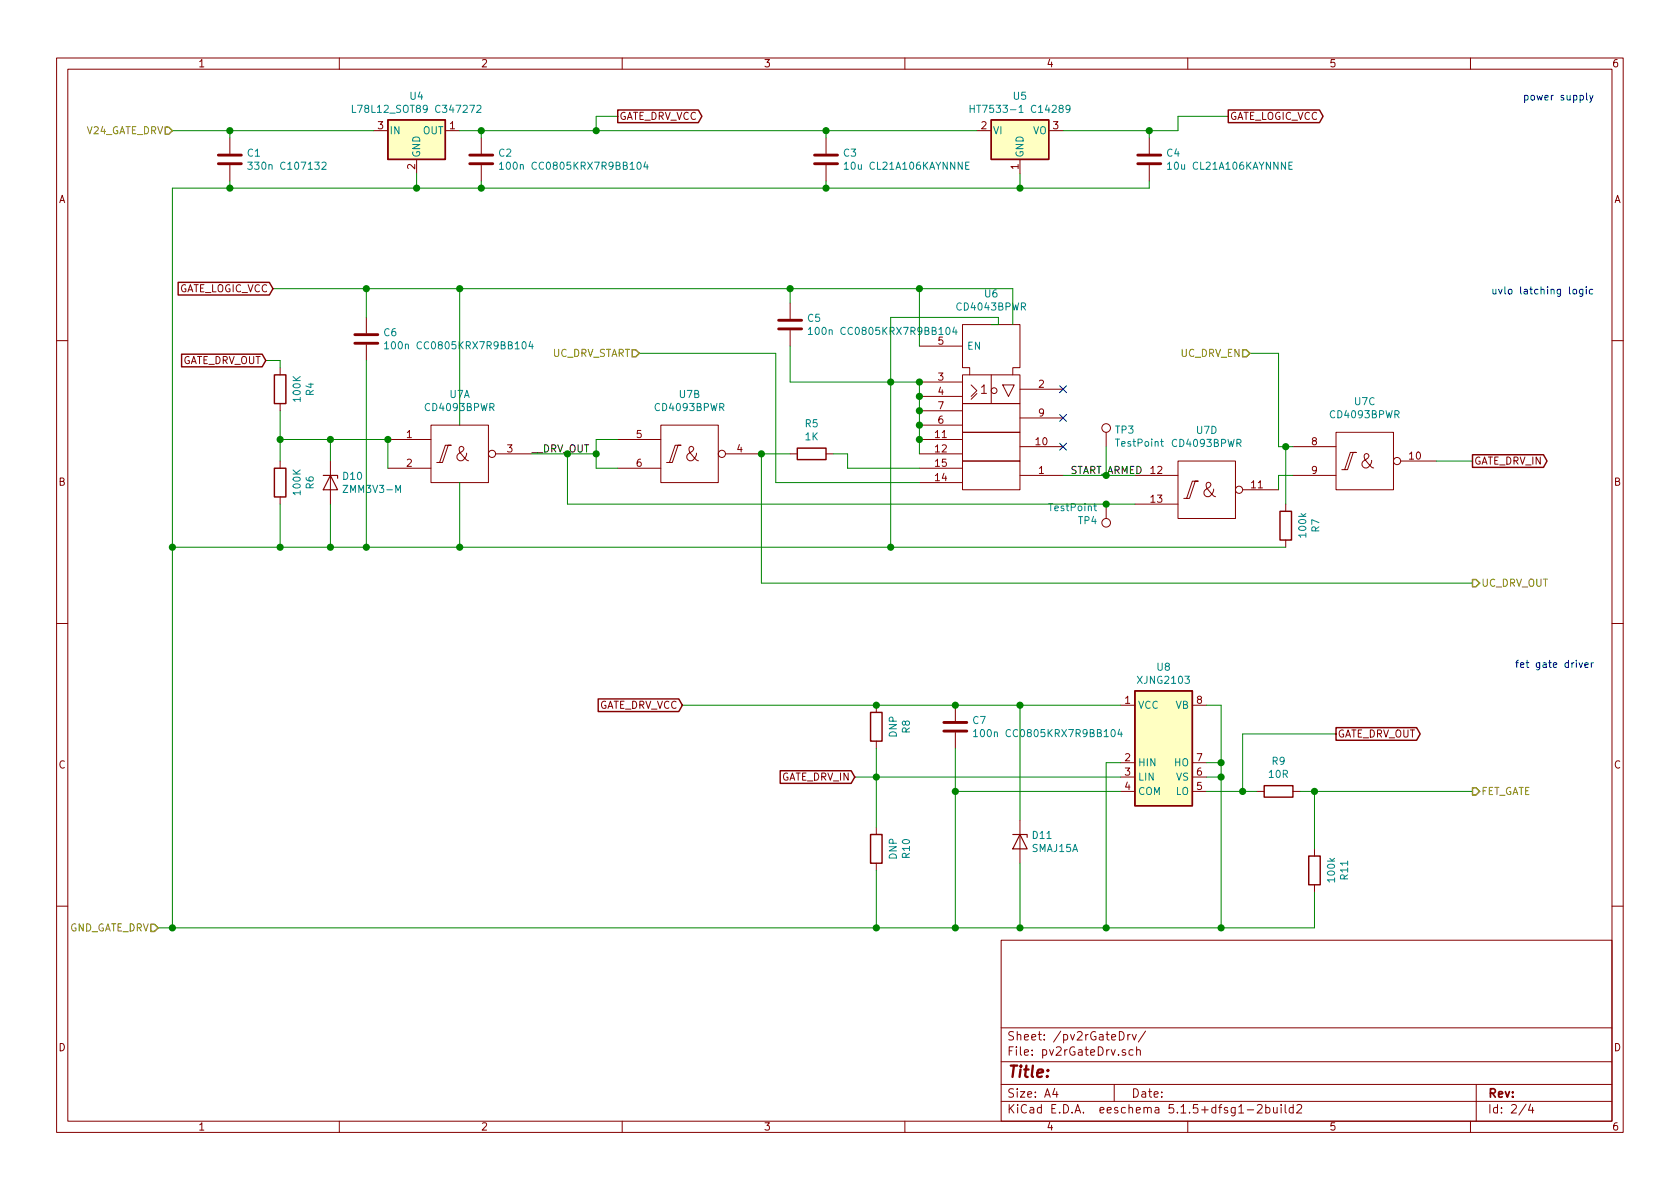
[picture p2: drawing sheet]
EESchema Schematic File Version 4
EELAYER 30 0
EELAYER END
$Descr A4 11693 8268
encoding utf-8
Sheet 2 4
Title ""
Date ""
Rev ""
Comp ""
Comment1 ""
Comment2 ""
Comment3 ""
Comment4 ""
$EndDescr
$Comp
L Device:R R?
U 1 1
P 8900 5500
AR Path="/640682D8" Ref="R?"  Part="1" 
AR Path="/63FA16CC/640682D8" Ref="R9"  Part="1" 
F 0 "R9" V 9107 5500 50  0000 C CNN
F 1 "10R" V 9016 5500 50  0000 C CNN
F 2 "Resistor_SMD:R_0805_2012Metric" V 8830 5500 50  0001 C CNN
F 3 "~" H 8900 5500 50  0001 C CNN
	1    8900 5500
	0    -1   -1   0   
$EndComp
Wire Wire Line
	9050 5500 9150 5500
$Comp
L Device:R R?
U 1 1
P 9150 6050
AR Path="/640682DF" Ref="R?"  Part="1" 
AR Path="/63FA16CC/640682DF" Ref="R11"  Part="1" 
F 0 "R11" V 9357 6050 50  0000 C CNN
F 1 "100k" V 9266 6050 50  0000 C CNN
F 2 "Resistor_SMD:R_0805_2012Metric" V 9080 6050 50  0001 C CNN
F 3 "~" H 9150 6050 50  0001 C CNN
	1    9150 6050
	1    0    0    -1  
$EndComp
Wire Wire Line
	8500 5300 8500 5400
Connection ~ 8500 5300
Wire Wire Line
	8400 5300 8500 5300
Wire Wire Line
	8500 5400 8500 6450
Connection ~ 8500 5400
Wire Wire Line
	8400 5400 8500 5400
Wire Wire Line
	8500 4900 8500 5300
Wire Wire Line
	8400 4900 8500 4900
Wire Wire Line
	7700 5300 7700 6450
Wire Wire Line
	7800 5300 7700 5300
Wire Wire Line
	8400 5500 8650 5500
Wire Wire Line
	6650 5500 6650 5200
Wire Wire Line
	7800 5500 6650 5500
Wire Wire Line
	6650 4900 7100 4900
$Comp
L Device:C C?
U 1 1
P 6650 5050
AR Path="/640682F3" Ref="C?"  Part="1" 
AR Path="/63FA16CC/640682F3" Ref="C7"  Part="1" 
F 0 "C7" H 6765 5096 50  0000 L CNN
F 1 "100n CC0805KRX7R9BB104 " H 6765 5005 50  0000 L CNN
F 2 "Capacitor_SMD:C_0805_2012Metric" H 6688 4900 50  0001 C CNN
F 3 "~" H 6650 5050 50  0001 C CNN
	1    6650 5050
	1    0    0    -1  
$EndComp
$Comp
L Driver_FET:FAN7842 U?
U 1 1
P 8100 5200
AR Path="/640682F9" Ref="U?"  Part="1" 
AR Path="/63FA16CC/640682F9" Ref="U8"  Part="1" 
F 0 "U8" H 8100 5767 50  0000 C CNN
F 1 "XJNG2103" H 8100 5676 50  0000 C CNN
F 2 "Package_SO:SOIC-8_3.9x4.9mm_P1.27mm" H 8100 4700 50  0001 C CNN
F 3 "https://jlcpcb.com/partdetail/3105813-XJNG2103/C2887735" H 8100 5200 50  0001 C CNN
	1    8100 5200
	1    0    0    -1  
$EndComp
Wire Wire Line
	9150 5900 9150 5500
Connection ~ 9150 5500
Text GLabel 4750 4900 0    50   Input ~ 0
GATE_DRV_VCC
Connection ~ 6650 4900
Wire Wire Line
	6650 5500 6650 6450
Connection ~ 6650 5500
Text GLabel 5950 5400 0    50   Input ~ 0
GATE_DRV_IN
Wire Wire Line
	6100 5400 7800 5400
Wire Wire Line
	4750 4900 6100 4900
$Comp
L Device:R R?
U 1 1
P 6100 5050
AR Path="/64068309" Ref="R?"  Part="1" 
AR Path="/63FA16CC/64068309" Ref="R8"  Part="1" 
F 0 "R8" V 6307 5050 50  0000 C CNN
F 1 "DNP" V 6216 5050 50  0000 C CNN
F 2 "Resistor_SMD:R_0805_2012Metric" V 6030 5050 50  0001 C CNN
F 3 "~" H 6100 5050 50  0001 C CNN
	1    6100 5050
	1    0    0    -1  
$EndComp
Connection ~ 6100 4900
Wire Wire Line
	6100 4900 6650 4900
Wire Wire Line
	6100 5200 6100 5400
Connection ~ 6100 5400
Connection ~ 7100 4900
Wire Wire Line
	7100 4900 7800 4900
Wire Wire Line
	7100 6000 7100 6450
Connection ~ 6650 6450
Wire Wire Line
	6650 6450 7100 6450
Connection ~ 7100 6450
Wire Wire Line
	7100 6450 7700 6450
Connection ~ 7700 6450
Wire Wire Line
	7700 6450 8500 6450
Wire Wire Line
	8500 6450 9150 6450
Wire Wire Line
	9150 6450 9150 6200
Connection ~ 8500 6450
$Comp
L Regulator_Linear:L78L12_SOT89 U?
U 1 1
P 2900 900
AR Path="/6406831F" Ref="U?"  Part="1" 
AR Path="/63FA16CC/6406831F" Ref="U4"  Part="1" 
F 0 "U4" H 2900 1142 50  0000 C CNN
F 1 "L78L12_SOT89 C347272" H 2900 1051 50  0000 C CNN
F 2 "Package_TO_SOT_SMD:SOT-89-3" H 2900 1100 50  0001 C CIN
F 3 "http://www.st.com/content/ccc/resource/technical/document/datasheet/15/55/e5/aa/23/5b/43/fd/CD00000446.pdf/files/CD00000446.pdf/jcr:content/translations/en.CD00000446.pdf" H 2900 850 50  0001 C CNN
	1    2900 900 
	1    0    0    -1  
$EndComp
$Comp
L Device:C C?
U 1 1
P 3350 1100
AR Path="/64068325" Ref="C?"  Part="1" 
AR Path="/63FA16CC/64068325" Ref="C2"  Part="1" 
F 0 "C2" H 3465 1146 50  0000 L CNN
F 1 "100n CC0805KRX7R9BB104 " H 3465 1055 50  0000 L CNN
F 2 "Capacitor_SMD:C_0805_2012Metric" H 3388 950 50  0001 C CNN
F 3 "~" H 3350 1100 50  0001 C CNN
	1    3350 1100
	1    0    0    -1  
$EndComp
$Comp
L Device:C C?
U 1 1
P 1600 1100
AR Path="/6406832B" Ref="C?"  Part="1" 
AR Path="/63FA16CC/6406832B" Ref="C1"  Part="1" 
F 0 "C1" H 1715 1146 50  0000 L CNN
F 1 "330n C107132" H 1715 1055 50  0000 L CNN
F 2 "Capacitor_SMD:C_0805_2012Metric" H 1638 950 50  0001 C CNN
F 3 "~" H 1600 1100 50  0001 C CNN
	1    1600 1100
	1    0    0    -1  
$EndComp
Wire Wire Line
	1600 950  1600 900 
Wire Wire Line
	1600 900  2600 900 
Wire Wire Line
	3200 900  3350 900 
Wire Wire Line
	3350 950  3350 900 
Connection ~ 3350 900 
Wire Wire Line
	3350 1250 3350 1300
Wire Wire Line
	3350 1300 2900 1300
Wire Wire Line
	1600 1300 1600 1250
Wire Wire Line
	2900 1200 2900 1300
Connection ~ 2900 1300
Wire Wire Line
	2900 1300 1600 1300
Wire Wire Line
	1600 1300 1200 1300
Connection ~ 1600 1300
Wire Wire Line
	1600 900  1200 900 
Connection ~ 1600 900 
Text GLabel 4300 800  2    50   Output ~ 0
GATE_DRV_VCC
$Comp
L Device:D_Zener D?
U 1 1
P 7100 5850
AR Path="/64068344" Ref="D?"  Part="1" 
AR Path="/63FA16CC/64068344" Ref="D11"  Part="1" 
F 0 "D11" V 7054 5929 50  0000 L CNN
F 1 "SMAJ15A" V 7145 5929 50  0000 L CNN
F 2 "Diode_SMD:D_SMA" H 7100 5850 50  0001 C CNN
F 3 "~" H 7100 5850 50  0001 C CNN
	1    7100 5850
	0    1    1    0   
$EndComp
Wire Wire Line
	7100 4900 7100 5700
$Comp
L 4xxx_IEEE:4093 U?
U 1 1
P 3200 3150
AR Path="/6406834F" Ref="U?"  Part="1" 
AR Path="/63FA16CC/6406834F" Ref="U7"  Part="1" 
F 0 "U7" H 3200 3566 50  0000 C CNN
F 1 "CD4093BPWR" H 3200 3475 50  0000 C CNN
F 2 "Package_SO:TSSOP-14_4.4x5mm_P0.65mm" H 3200 3150 50  0001 C CNN
F 3 "" H 3200 3150 50  0001 C CNN
F 4 "X" H 3200 3150 50  0001 C CNN "Spice_Primitive"
F 5 "74HC00" H 3200 3150 50  0001 C CNN "Spice_Model"
F 6 "Y" H 3200 3150 50  0001 C CNN "Spice_Netlist_Enabled"
F 7 "74HC.LIB" H 3200 3150 50  0001 C CNN "Spice_Lib_File"
	1    3200 3150
	1    0    0    -1  
$EndComp
$Comp
L 4xxx_IEEE:4093 U?
U 2 1
P 4800 3150
AR Path="/64068355" Ref="U?"  Part="2" 
AR Path="/63FA16CC/64068355" Ref="U7"  Part="2" 
F 0 "U7" H 4800 3566 50  0000 C CNN
F 1 "CD4093BPWR" H 4800 3475 50  0000 C CNN
F 2 "Package_SO:TSSOP-14_4.4x5mm_P0.65mm" H 4800 3150 50  0001 C CNN
F 3 "" H 4800 3150 50  0001 C CNN
	2    4800 3150
	1    0    0    -1  
$EndComp
$Comp
L 4xxx_IEEE:4093 U?
U 4 1
P 8400 3400
AR Path="/6406835B" Ref="U?"  Part="3" 
AR Path="/63FA16CC/6406835B" Ref="U7"  Part="4" 
F 0 "U7" H 8400 3816 50  0000 C CNN
F 1 "CD4093BPWR" H 8400 3725 50  0000 C CNN
F 2 "Package_SO:TSSOP-14_4.4x5mm_P0.65mm" H 8400 3400 50  0001 C CNN
F 3 "" H 8400 3400 50  0001 C CNN
	4    8400 3400
	1    0    0    -1  
$EndComp
$Comp
L 4xxx_IEEE:4093 U?
U 3 1
P 9500 3200
AR Path="/64068361" Ref="U?"  Part="4" 
AR Path="/63FA16CC/64068361" Ref="U7"  Part="3" 
F 0 "U7" H 9500 3616 50  0000 C CNN
F 1 "CD4093BPWR" H 9500 3525 50  0000 C CNN
F 2 "Package_SO:TSSOP-14_4.4x5mm_P0.65mm" H 9500 3200 50  0001 C CNN
F 3 "" H 9500 3200 50  0001 C CNN
	3    9500 3200
	1    0    0    -1  
$EndComp
Wire Wire Line
	3700 3150 3950 3150
Wire Wire Line
	4150 3150 4150 3050
Wire Wire Line
	4150 3050 4300 3050
Wire Wire Line
	4300 3250 4150 3250
Wire Wire Line
	4150 3250 4150 3150
Connection ~ 4150 3150
Wire Wire Line
	3950 3150 3950 3500
Wire Wire Line
	3950 3500 7700 3500
Connection ~ 3950 3150
Text Label 3700 3150 0    50   ~ 0
__DRV_OUT
$Comp
L 4xxx_IEEE:4043 U?
U 1 1
P 6900 2650
AR Path="/64068376" Ref="U?"  Part="1" 
AR Path="/63FA16CC/64068376" Ref="U6"  Part="1" 
F 0 "U6" H 6900 3266 50  0000 C CNN
F 1 "CD4043BPWR" H 6900 3175 50  0000 C CNN
F 2 "Package_SO:TSSOP-16_4.4x5mm_P0.65mm" H 6900 2650 50  0001 C CNN
F 3 "" H 6900 2650 50  0001 C CNN
F 4 "X" H 6900 2650 50  0001 C CNN "Spice_Primitive"
F 5 "RSFLOP" H 6900 2650 50  0001 C CNN "Spice_Model"
F 6 "Y" H 6900 2650 50  0001 C CNN "Spice_Netlist_Enabled"
F 7 "14 15 1" H 6900 2650 50  0001 C CNN "Spice_Node_Sequence"
F 8 "5Spice.lib" H 6900 2650 50  0001 C CNN "Spice_Lib_File"
	1    6900 2650
	1    0    0    -1  
$EndComp
Wire Wire Line
	5400 2450 5400 3350
Wire Wire Line
	5400 3350 6400 3350
Text Label 7450 3300 0    50   ~ 0
START_ARMED
Wire Wire Line
	8900 3400 8900 3300
Wire Wire Line
	8900 3300 9000 3300
Wire Wire Line
	4450 2450 5400 2450
Wire Wire Line
	8700 2450 8900 2450
Wire Wire Line
	8900 2450 8900 3100
Wire Wire Line
	8900 3100 8950 3100
Wire Wire Line
	3200 3350 3200 3800
Wire Wire Line
	3200 2950 3200 2000
Wire Wire Line
	3200 2000 5500 2000
Wire Wire Line
	7050 2000 7050 2250
Wire Wire Line
	6200 3800 6200 2650
Wire Wire Line
	6200 2200 6950 2200
Wire Wire Line
	6950 2200 6950 2250
Wire Wire Line
	6950 2250 6900 2250
Wire Wire Line
	3200 3800 6200 3800
Wire Wire Line
	2300 3050 2700 3050
Wire Wire Line
	2700 3250 2700 3050
Connection ~ 2700 3050
Wire Wire Line
	6400 2400 6400 2000
Connection ~ 6400 2000
Wire Wire Line
	6400 2000 7050 2000
Wire Wire Line
	6400 2850 6400 2750
Wire Wire Line
	6400 2650 6400 2750
Connection ~ 6400 2750
Wire Wire Line
	6400 2950 6400 3050
Connection ~ 6400 3050
Wire Wire Line
	6400 3050 6400 3150
Wire Wire Line
	6400 2950 6400 2850
Connection ~ 6400 2950
Connection ~ 6400 2850
Wire Wire Line
	6400 2650 6200 2650
Connection ~ 6400 2650
Connection ~ 6200 2650
Wire Wire Line
	6200 2650 6200 2200
NoConn ~ 7400 3100
NoConn ~ 7400 2900
NoConn ~ 7400 2700
Connection ~ 3200 3800
Text GLabel 1900 2000 0    50   Input ~ 0
GATE_LOGIC_VCC
Wire Wire Line
	1900 2000 2550 2000
Connection ~ 3200 2000
Wire Wire Line
	5300 3150 5500 3150
Wire Wire Line
	3950 3150 4150 3150
Text GLabel 9300 5100 2    50   Output ~ 0
GATE_DRV_OUT
Wire Wire Line
	9300 5100 8650 5100
Wire Wire Line
	8650 5100 8650 5500
Connection ~ 8650 5500
Wire Wire Line
	8650 5500 8750 5500
Text GLabel 10250 3200 2    50   Output ~ 0
GATE_DRV_IN
Wire Wire Line
	10000 3200 10250 3200
Wire Wire Line
	6100 5400 5950 5400
$Comp
L Device:D_Zener D?
U 1 1
P 2300 3350
AR Path="/640683BC" Ref="D?"  Part="1" 
AR Path="/63FA16CC/640683BC" Ref="D10"  Part="1" 
F 0 "D10" V 2254 3429 50  0000 L CNN
F 1 "ZMM3V3-M" V 2345 3429 50  0000 L CNN
F 2 "Diode_SMD:D_MiniMELF" H 2300 3350 50  0001 C CNN
F 3 "~" H 2300 3350 50  0001 C CNN
	1    2300 3350
	0    1    1    0   
$EndComp
$Comp
L Device:R R?
U 1 1
P 1950 2700
AR Path="/640683C2" Ref="R?"  Part="1" 
AR Path="/63FA16CC/640683C2" Ref="R4"  Part="1" 
F 0 "R4" V 2157 2700 50  0000 C CNN
F 1 "100K" V 2066 2700 50  0000 C CNN
F 2 "Resistor_SMD:R_0805_2012Metric" V 1880 2700 50  0001 C CNN
F 3 "~" H 1950 2700 50  0001 C CNN
	1    1950 2700
	1    0    0    -1  
$EndComp
$Comp
L Device:R R?
U 1 1
P 1950 3350
AR Path="/640683C8" Ref="R?"  Part="1" 
AR Path="/63FA16CC/640683C8" Ref="R6"  Part="1" 
F 0 "R6" V 2157 3350 50  0000 C CNN
F 1 "100K" V 2066 3350 50  0000 C CNN
F 2 "Resistor_SMD:R_0805_2012Metric" V 1880 3350 50  0001 C CNN
F 3 "~" H 1950 3350 50  0001 C CNN
	1    1950 3350
	1    0    0    -1  
$EndComp
Wire Wire Line
	1950 3500 1950 3800
Connection ~ 1950 3800
Wire Wire Line
	1950 3800 2300 3800
Wire Wire Line
	2300 3500 2300 3800
Connection ~ 2300 3800
Wire Wire Line
	2300 3800 2550 3800
Wire Wire Line
	2300 3200 2300 3050
Wire Wire Line
	2300 3050 1950 3050
Wire Wire Line
	1950 3050 1950 2850
Connection ~ 2300 3050
Wire Wire Line
	1950 3050 1950 3200
Connection ~ 1950 3050
Wire Wire Line
	1950 2550 1950 2500
Wire Wire Line
	1950 2500 1850 2500
Text GLabel 1850 2500 0    50   Input ~ 0
GATE_DRV_OUT
Text HLabel 1100 6450 0    50   Input ~ 0
GND_GATE_DRV
Wire Wire Line
	1100 6450 1200 6450
Text HLabel 10250 5500 2    50   Output ~ 0
FET_GATE
Wire Wire Line
	9150 5500 10250 5500
Text HLabel 4450 2450 0    50   Input ~ 0
UC_DRV_START
Text HLabel 8700 2450 0    50   Input ~ 0
UC_DRV_EN
$Comp
L Device:R R?
U 1 1
P 6100 5900
AR Path="/640B581E" Ref="R?"  Part="1" 
AR Path="/63FA16CC/640B581E" Ref="R10"  Part="1" 
F 0 "R10" V 6307 5900 50  0000 C CNN
F 1 "DNP" V 6216 5900 50  0000 C CNN
F 2 "Resistor_SMD:R_0805_2012Metric" V 6030 5900 50  0001 C CNN
F 3 "~" H 6100 5900 50  0001 C CNN
	1    6100 5900
	1    0    0    -1  
$EndComp
Wire Wire Line
	6100 5750 6100 5400
Wire Wire Line
	6100 6050 6100 6450
Connection ~ 6100 6450
Wire Wire Line
	6100 6450 6650 6450
$Comp
L Regulator_Linear:MCP1703A-3302_SOT89 U5
U 1 1
P 7100 900
F 0 "U5" H 7100 1142 50  0000 C CNN
F 1 "HT7533-1 C14289" H 7100 1051 50  0000 C CNN
F 2 "Package_TO_SOT_SMD:SOT-89-3" H 7100 1100 50  0001 C CNN
F 3 "https://jlcpcb.com/partdetail/HoltekSemicon-HT75331/C14289" H 7100 850 50  0001 C CNN
	1    7100 900 
	1    0    0    -1  
$EndComp
$Comp
L Device:C C?
U 1 1
P 5750 1100
AR Path="/640C357B" Ref="C?"  Part="1" 
AR Path="/63FA16CC/640C357B" Ref="C3"  Part="1" 
F 0 "C3" H 5865 1146 50  0000 L CNN
F 1 "10u CL21A106KAYNNNE" H 5865 1055 50  0000 L CNN
F 2 "Capacitor_SMD:C_0805_2012Metric" H 5788 950 50  0001 C CNN
F 3 "~" H 5750 1100 50  0001 C CNN
	1    5750 1100
	1    0    0    -1  
$EndComp
$Comp
L Device:C C?
U 1 1
P 8000 1100
AR Path="/640C3BE4" Ref="C?"  Part="1" 
AR Path="/63FA16CC/640C3BE4" Ref="C4"  Part="1" 
F 0 "C4" H 8115 1146 50  0000 L CNN
F 1 "10u CL21A106KAYNNNE" H 8115 1055 50  0000 L CNN
F 2 "Capacitor_SMD:C_0805_2012Metric" H 8038 950 50  0001 C CNN
F 3 "~" H 8000 1100 50  0001 C CNN
	1    8000 1100
	1    0    0    -1  
$EndComp
Wire Wire Line
	3350 1300 5750 1300
Wire Wire Line
	8000 1300 8000 1250
Connection ~ 3350 1300
Wire Wire Line
	7100 1200 7100 1300
Connection ~ 7100 1300
Wire Wire Line
	7100 1300 8000 1300
Wire Wire Line
	5750 1250 5750 1300
Connection ~ 5750 1300
Wire Wire Line
	5750 1300 7100 1300
Wire Wire Line
	5750 950  5750 900 
Wire Wire Line
	5750 900  6800 900 
Wire Wire Line
	8000 900  8000 950 
Wire Wire Line
	3350 900  4150 900 
Connection ~ 5750 900 
Wire Wire Line
	4150 800  4150 900 
Wire Wire Line
	4150 800  4300 800 
Connection ~ 4150 900 
Wire Wire Line
	4150 900  5750 900 
Text GLabel 8550 800  2    50   Output ~ 0
GATE_LOGIC_VCC
Wire Wire Line
	7400 900  8000 900 
Text HLabel 1200 900  0    50   Input ~ 0
V24_GATE_DRV
Text HLabel 10250 4050 2    50   Output ~ 0
UC_DRV_OUT
Wire Wire Line
	1200 6450 1200 3800
Wire Wire Line
	1200 3800 1950 3800
Connection ~ 1200 6450
Wire Wire Line
	1200 6450 6100 6450
Wire Wire Line
	1200 3800 1200 1300
Connection ~ 1200 3800
$Comp
L Device:C C?
U 1 1
P 2550 2350
AR Path="/64143CF9" Ref="C?"  Part="1" 
AR Path="/63FA16CC/64143CF9" Ref="C6"  Part="1" 
F 0 "C6" H 2665 2396 50  0000 L CNN
F 1 "100n CC0805KRX7R9BB104 " H 2665 2305 50  0000 L CNN
F 2 "Capacitor_SMD:C_0805_2012Metric" H 2588 2200 50  0001 C CNN
F 3 "~" H 2550 2350 50  0001 C CNN
	1    2550 2350
	1    0    0    -1  
$EndComp
Wire Wire Line
	2550 2200 2550 2000
Connection ~ 2550 2000
Wire Wire Line
	2550 2000 3200 2000
Wire Wire Line
	2550 2500 2550 3800
Connection ~ 2550 3800
Wire Wire Line
	2550 3800 3200 3800
$Comp
L Device:C C?
U 1 1
P 5500 2250
AR Path="/6416CE58" Ref="C?"  Part="1" 
AR Path="/63FA16CC/6416CE58" Ref="C5"  Part="1" 
F 0 "C5" H 5615 2296 50  0000 L CNN
F 1 "100n CC0805KRX7R9BB104 " H 5615 2205 50  0000 L CNN
F 2 "Capacitor_SMD:C_0805_2012Metric" H 5538 2100 50  0001 C CNN
F 3 "~" H 5500 2250 50  0001 C CNN
	1    5500 2250
	1    0    0    -1  
$EndComp
Wire Wire Line
	5500 2100 5500 2000
Connection ~ 5500 2000
Wire Wire Line
	5500 2000 6400 2000
Wire Wire Line
	5500 2400 5500 2650
Wire Wire Line
	5500 2650 6200 2650
Wire Wire Line
	8000 900  8200 900 
Wire Wire Line
	8200 900  8200 800 
Connection ~ 8000 900 
Wire Wire Line
	8200 800  8550 800 
Connection ~ 8950 3100
Wire Wire Line
	8950 3100 9000 3100
Text Notes 11100 700  2    50   ~ 0
power supply
Text Notes 11100 2050 2    50   ~ 0
uvlo latching logic
Text Notes 11100 4650 2    50   ~ 0
fet gate driver\n
Wire Wire Line
	6200 3800 8950 3800
Connection ~ 6200 3800
Wire Wire Line
	8950 3500 8950 3100
$Comp
L Device:R R?
U 1 1
P 8950 3650
AR Path="/64190078" Ref="R?"  Part="1" 
AR Path="/63FA16CC/64190078" Ref="R7"  Part="1" 
F 0 "R7" V 9157 3650 50  0000 C CNN
F 1 "100k" V 9066 3650 50  0000 C CNN
F 2 "Resistor_SMD:R_0805_2012Metric" V 8880 3650 50  0001 C CNN
F 3 "~" H 8950 3650 50  0001 C CNN
	1    8950 3650
	1    0    0    -1  
$EndComp
$Comp
L Connector:TestPoint TP?
U 1 1
P 7700 3100
AR Path="/646AB2D6" Ref="TP?"  Part="1" 
AR Path="/644BD67F/646AB2D6" Ref="TP?"  Part="1" 
AR Path="/63FA16CC/646AB2D6" Ref="TP3"  Part="1" 
F 0 "TP3" H 7758 3218 50  0000 L CNN
F 1 "TestPoint" H 7758 3127 50  0000 L CNN
F 2 "TestPoint:TestPoint_Pad_D2.0mm" H 7900 3100 50  0001 C CNN
F 3 "~" H 7900 3100 50  0001 C CNN
	1    7700 3100
	1    0    0    -1  
$EndComp
Wire Wire Line
	7400 3300 7700 3300
Wire Wire Line
	7700 3100 7700 3300
Connection ~ 7700 3300
Wire Wire Line
	7700 3300 7900 3300
$Comp
L Connector:TestPoint TP?
U 1 1
P 7700 3500
AR Path="/646C4E9E" Ref="TP?"  Part="1" 
AR Path="/644BD67F/646C4E9E" Ref="TP?"  Part="1" 
AR Path="/63FA16CC/646C4E9E" Ref="TP4"  Part="1" 
F 0 "TP4" H 7758 3618 50  0000 L CNN
F 1 "TestPoint" H 7758 3527 50  0000 L CNN
F 2 "TestPoint:TestPoint_Pad_D2.0mm" H 7900 3500 50  0001 C CNN
F 3 "~" H 7900 3500 50  0001 C CNN
	1    7700 3500
	-1   0    0    1   
$EndComp
Connection ~ 7700 3500
Wire Wire Line
	7700 3500 7900 3500
$Comp
L Device:R R?
U 1 1
P 5650 3150
AR Path="/646C9483" Ref="R?"  Part="1" 
AR Path="/63FA16CC/646C9483" Ref="R5"  Part="1" 
F 0 "R5" V 5857 3150 50  0000 C CNN
F 1 "1K" V 5766 3150 50  0000 C CNN
F 2 "Resistor_SMD:R_0805_2012Metric" V 5580 3150 50  0001 C CNN
F 3 "~" H 5650 3150 50  0001 C CNN
	1    5650 3150
	0    -1   -1   0   
$EndComp
Wire Wire Line
	5800 3150 5900 3150
Wire Wire Line
	5900 3150 5900 3250
Wire Wire Line
	5900 3250 6400 3250
Wire Wire Line
	5300 4050 5300 3150
Wire Wire Line
	5300 4050 10250 4050
Connection ~ 5300 3150
$EndSCHEMATC
